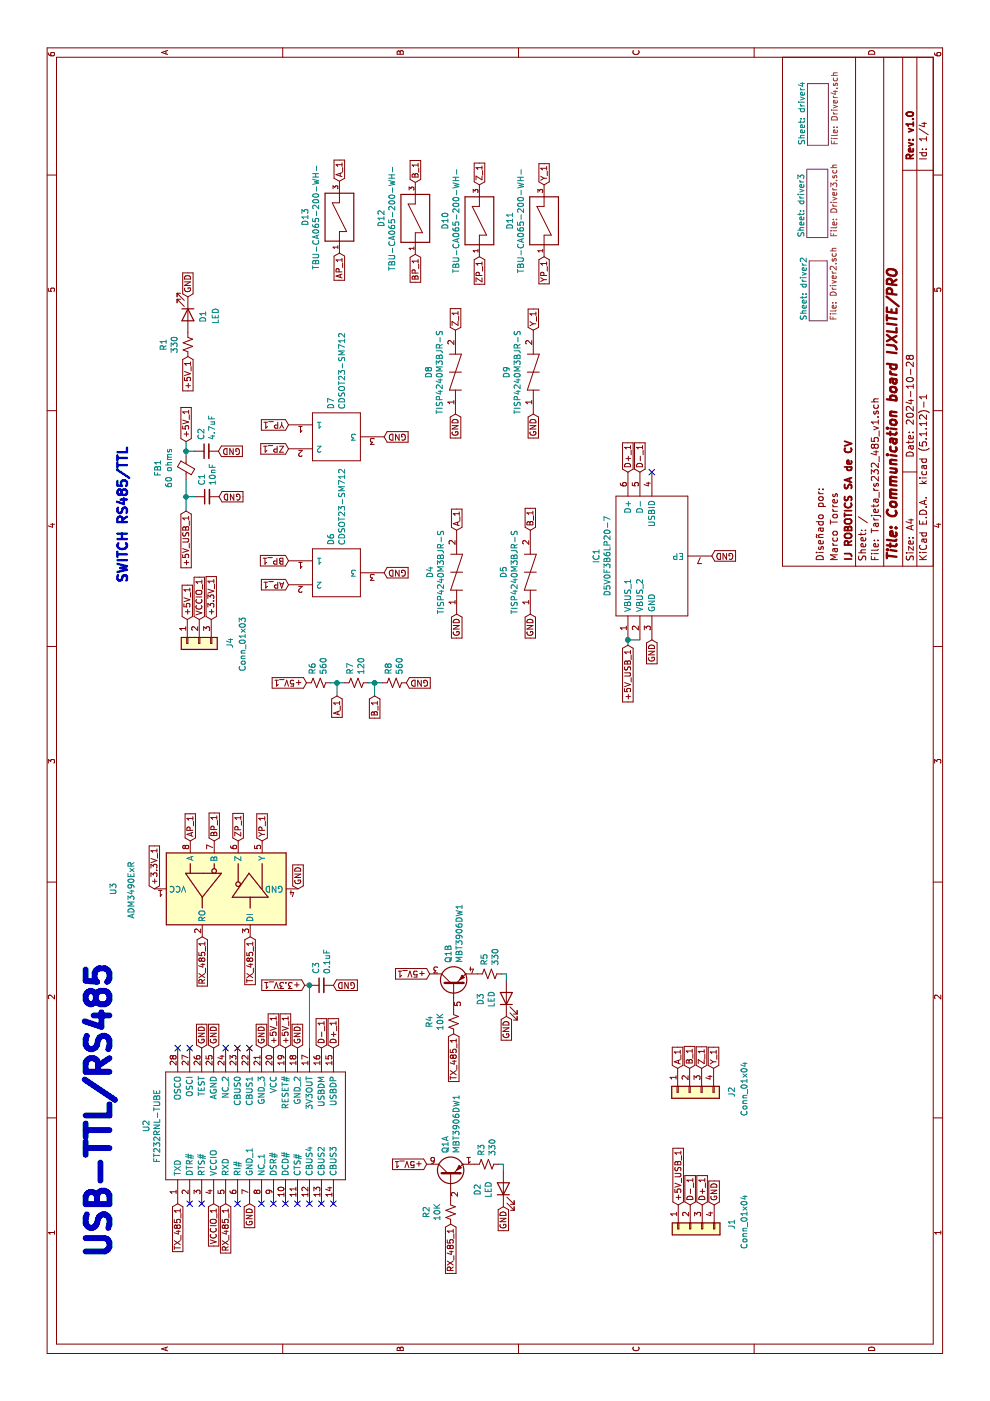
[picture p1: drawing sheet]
EESchema Schematic File Version 4
EELAYER 30 0
EELAYER END
$Descr A4 11693 8268
encoding utf-8
Sheet 1 4
Title "Communication board IJXLITE/PRO"
Date "2024-10-28"
Rev "v1.0"
Comp "IJ ROBOTICS SA de CV"
Comment1 "Marco Torres"
Comment2 "Diseñado por:"
Comment3 ""
Comment4 ""
$EndDescr
$Comp
L Transistor_BJT:MBT3906DW1 Q1
U 1 1
P 1875 3765
F 0 "Q1" H 2065 3811 50  0000 L CNN
F 1 "MBT3906DW1" H 2065 3720 50  0000 L CNN
F 2 "Package_TO_SOT_SMD:SOT-363_SC-70-6" H 2075 3865 50  0001 C CNN
F 3 "http://www.onsemi.com/pub_link/Collateral/MBT3906DW1T1-D.PDF" H 1875 3765 50  0001 C CNN
	1    1875 3765
	1    0    0    -1  
$EndComp
$Comp
L Device:R_Small_US R2
U 1 1
P 1575 3765
F 0 "R2" V 1370 3765 50  0000 C CNN
F 1 "10K" V 1461 3765 50  0000 C CNN
F 2 "Resistor_SMD:R_0603_1608Metric" H 1575 3765 50  0001 C CNN
F 3 "~" H 1575 3765 50  0001 C CNN
	1    1575 3765
	0    1    1    0   
$EndComp
Text GLabel 1975 3565 1    50   Input ~ 0
+5V_1
$Comp
L Device:R_Small_US R3
U 1 1
P 1975 4065
F 0 "R3" H 2043 4111 50  0000 L CNN
F 1 "330" H 2043 4020 50  0000 L CNN
F 2 "Resistor_SMD:R_0603_1608Metric" H 1975 4065 50  0001 C CNN
F 3 "~" H 1975 4065 50  0001 C CNN
	1    1975 4065
	1    0    0    -1  
$EndComp
$Comp
L Device:LED D2
U 1 1
P 1770 4205
F 0 "D2" H 1763 4422 50  0000 C CNN
F 1 "LED" H 1763 4331 50  0000 C CNN
F 2 "LED_SMD:LED_1206_3216Metric" H 1770 4205 50  0001 C CNN
F 3 "~" H 1770 4205 50  0001 C CNN
F 4 "150120YS75000" H 1770 4205 50  0001 C CNN "Part No."
	1    1770 4205
	1    0    0    -1  
$EndComp
Wire Wire Line
	1920 4205 1975 4205
Wire Wire Line
	1975 4205 1975 4165
Text GLabel 1620 4205 0    50   Input ~ 0
GND
Text GLabel 3565 3590 1    50   Input ~ 0
+5V_1
$Comp
L Device:R_Small_US R5
U 1 1
P 3565 4090
F 0 "R5" H 3633 4136 50  0000 L CNN
F 1 "330" H 3633 4045 50  0000 L CNN
F 2 "Resistor_SMD:R_0603_1608Metric" H 3565 4090 50  0001 C CNN
F 3 "~" H 3565 4090 50  0001 C CNN
	1    3565 4090
	1    0    0    -1  
$EndComp
$Comp
L Device:LED D3
U 1 1
P 3360 4230
F 0 "D3" H 3353 4447 50  0000 C CNN
F 1 "LED" H 3353 4356 50  0000 C CNN
F 2 "LED_SMD:LED_1206_3216Metric" H 3360 4230 50  0001 C CNN
F 3 "~" H 3360 4230 50  0001 C CNN
F 4 "150120YS75000" H 3360 4230 50  0001 C CNN "Part No."
	1    3360 4230
	1    0    0    -1  
$EndComp
Wire Wire Line
	3510 4230 3565 4230
Wire Wire Line
	3565 4230 3565 4190
Text GLabel 3210 4230 0    50   Input ~ 0
GND
$Comp
L Device:R_Small_US R1
U 1 1
P 8820 1570
F 0 "R1" V 8615 1570 50  0000 C CNN
F 1 "330" V 8706 1570 50  0000 C CNN
F 2 "Resistor_SMD:R_0603_1608Metric" H 8820 1570 50  0001 C CNN
F 3 "~" H 8820 1570 50  0001 C CNN
	1    8820 1570
	0    1    1    0   
$EndComp
$Comp
L Device:LED D1
U 1 1
P 9070 1570
F 0 "D1" H 9085 1700 50  0000 C CNN
F 1 "LED" H 9080 1805 50  0000 C CNN
F 2 "LED_SMD:LED_1206_3216Metric" H 9070 1570 50  0001 C CNN
F 3 "~" H 9070 1570 50  0001 C CNN
F 4 "150120GS75000" H 9070 1570 50  0001 C CNN "Part No."
	1    9070 1570
	-1   0    0    1   
$EndComp
Text GLabel 9220 1570 2    50   Input ~ 0
GND
$Comp
L Connector_Generic:Conn_01x04 J2
U 1 1
P 2575 5760
F 0 "J2" H 2525 5410 50  0000 L CNN
F 1 "Conn_01x04" H 2315 5305 50  0000 L CNN
F 2 "Tarjeta_rs232_485_v1:26444864" H 2575 5760 50  0001 C CNN
F 3 "~" H 2575 5760 50  0001 C CNN
F 4 "2-644486-4" H 2575 5760 50  0001 C CNN "Part No."
	1    2575 5760
	-1   0    0    -1  
$EndComp
$Comp
L Connector_Generic:Conn_01x04 J1
U 1 1
P 1435 5765
F 0 "J1" H 1395 5420 50  0000 C CNN
F 1 "Conn_01x04" H 1375 5315 50  0000 C CNN
F 2 "Tarjeta_rs232_485_v1:530470410" H 1435 5765 50  0001 C CNN
F 3 "~" H 1435 5765 50  0001 C CNN
F 4 "53047-0410" H 1435 5765 50  0001 C CNN "Part No."
	1    1435 5765
	-1   0    0    -1  
$EndComp
Text GLabel 8720 1570 0    50   Input ~ 0
+5V_1
Text GLabel 1635 5665 2    50   Input ~ 0
+5V_USB_1
Text GLabel 1635 5965 2    50   Input ~ 0
GND
$Comp
L Device:Ferrite_Bead_Small FB1
U 1 1
P 7790 1555
F 0 "FB1" V 7553 1555 50  0000 C CNN
F 1 "60 ohms" V 7644 1555 50  0000 C CNN
F 2 "Resistor_SMD:R_0603_1608Metric" V 7720 1555 50  0001 C CNN
F 3 "~" H 7790 1555 50  0001 C CNN
F 4 "BLM18BB600SH1D" V 7790 1555 50  0001 C CNN "Part No."
	1    7790 1555
	0    1    1    0   
$EndComp
Text GLabel 7430 1555 0    50   Input ~ 0
+5V_USB_1
Text GLabel 8010 1555 2    50   Input ~ 0
+5V_1
Wire Wire Line
	7890 1555 7930 1555
$Comp
L Device:C_Small C2
U 1 1
P 7930 1725
F 0 "C2" H 8022 1771 50  0000 L CNN
F 1 "4.7uF" H 8022 1680 50  0000 L CNN
F 2 "Capacitor_SMD:C_0603_1608Metric" H 7930 1725 50  0001 C CNN
F 3 "~" H 7930 1725 50  0001 C CNN
F 4 "CC0603KRX5R8BB475" H 7930 1725 50  0001 C CNN "Part No."
	1    7930 1725
	1    0    0    -1  
$EndComp
Wire Wire Line
	7930 1625 7930 1555
Connection ~ 7930 1555
Wire Wire Line
	7930 1555 8010 1555
Text GLabel 7930 1825 3    50   Input ~ 0
GND
$Comp
L Device:C_Small C1
U 1 1
P 7550 1730
F 0 "C1" H 7642 1776 50  0000 L CNN
F 1 "10nF" H 7642 1685 50  0000 L CNN
F 2 "Capacitor_SMD:C_0603_1608Metric" H 7550 1730 50  0001 C CNN
F 3 "~" H 7550 1730 50  0001 C CNN
F 4 "C0603C103J5RACTU" H 7550 1730 50  0001 C CNN "Part No."
	1    7550 1730
	1    0    0    -1  
$EndComp
Wire Wire Line
	7550 1630 7550 1555
Wire Wire Line
	7430 1555 7550 1555
Connection ~ 7550 1555
Wire Wire Line
	7550 1555 7690 1555
Text GLabel 7550 1830 3    50   Input ~ 0
GND
$Comp
L comp_tarjeta:FT232RNL-TUBE U2
U 1 1
P 1645 1485
F 0 "U2" H 2295 1750 50  0000 C CNN
F 1 "FT232RNL-TUBE" H 2295 1659 50  0000 C CNN
F 2 "Tarjeta_rs232_485_v1:FT232RNL-TUBE" H 2795 1585 50  0001 L CNN
F 3 "https://ftdichip.com/wp-content/uploads/2023/03/DS_FT232RN.pdf" H 2795 1485 50  0001 L CNN
F 4 "FT232RNL-TUBE" H 2795 885 50  0001 L CNN "Part No."
	1    1645 1485
	1    0    0    -1  
$EndComp
Text GLabel 2945 2285 2    50   Input ~ 0
+5V_1
Text GLabel 1645 2085 0    50   Input ~ 0
GND
Text GLabel 2945 2485 2    50   Input ~ 0
GND
Text GLabel 2945 2185 2    50   Input ~ 0
GND
Text GLabel 2945 2785 2    50   Input ~ 0
D+_1
Text GLabel 2945 2685 2    50   Input ~ 0
D-_1
Text GLabel 2945 1785 2    50   Input ~ 0
GND
Text GLabel 2945 1685 2    50   Input ~ 0
GND
Text GLabel 2945 2385 2    50   Input ~ 0
+5V_1
NoConn ~ 2945 1485
NoConn ~ 2945 1585
NoConn ~ 2945 1885
NoConn ~ 2945 1985
NoConn ~ 2945 2085
NoConn ~ 1645 2785
NoConn ~ 1645 2685
NoConn ~ 1645 2585
NoConn ~ 1645 1585
NoConn ~ 1645 1685
NoConn ~ 1645 1985
NoConn ~ 1645 2185
NoConn ~ 1645 2285
NoConn ~ 1645 2385
NoConn ~ 1645 2485
$Comp
L Interface_UART:ADM3490ExR U3
U 1 1
P 4275 1890
F 0 "U3" H 4275 2835 50  0000 C CNN
F 1 "ADM3490ExR" H 4265 2685 50  0000 C CNN
F 2 "Tarjeta_rs232_485_v1:ADM3490" H 4275 990 50  0001 C CNN
F 3 "https://www.analog.com/media/en/technical-documentation/data-sheets/ADM3483E_3486E_3488E_3490E_3491E.pdf" H 3775 1990 50  0001 C CNN
F 4 "ADM3490ARZ" H 4275 1890 50  0001 C CNN "Part No."
	1    4275 1890
	1    0    0    -1  
$EndComp
$Comp
L comp_tarjeta:CDSOT23-SM712 D6
U 1 1
P 7015 2410
F 0 "D6" V 7369 2538 50  0000 L CNN
F 1 "CDSOT23-SM712" V 7460 2538 50  0000 L CNN
F 2 "Tarjeta_rs232_485_v1:CDSOT23-SM712" H 7665 2510 50  0001 L CNN
F 3 "" H 7665 2410 50  0001 L CNN
F 4 "CDSOT23-SM712" H 7665 1810 50  0001 L CNN "Part No."
	1    7015 2410
	0    1    1    0   
$EndComp
$Comp
L comp_tarjeta:CDSOT23-SM712 D7
U 1 1
P 8150 2410
F 0 "D7" V 8504 2538 50  0000 L CNN
F 1 "CDSOT23-SM712" V 8595 2538 50  0000 L CNN
F 2 "Tarjeta_rs232_485_v1:CDSOT23-SM712" H 8800 2510 50  0001 L CNN
F 3 "" H 8800 2410 50  0001 L CNN
F 4 "CDSOT23-SM712" H 8800 1810 50  0001 L CNN "Part No."
	1    8150 2410
	0    1    1    0   
$EndComp
Text GLabel 4675 1590 2    50   Input ~ 0
AP_1
Text GLabel 4675 1790 2    50   Input ~ 0
BP_1
Text GLabel 4675 1990 2    50   Input ~ 0
ZP_1
Text GLabel 4675 2190 2    50   Input ~ 0
YP_1
Text GLabel 6815 2410 1    50   Input ~ 0
AP_1
Text GLabel 7015 2410 1    50   Input ~ 0
BP_1
Text GLabel 7950 2410 1    50   Input ~ 0
ZP_1
Text GLabel 8150 2410 1    50   Input ~ 0
YP_1
Text GLabel 6915 3210 3    50   Input ~ 0
GND
Text GLabel 8050 3210 3    50   Input ~ 0
GND
$Comp
L Device:C_Small C3
U 1 1
P 3470 2685
F 0 "C3" H 3562 2731 50  0000 L CNN
F 1 "0.1uF" H 3562 2640 50  0000 L CNN
F 2 "Capacitor_SMD:C_0603_1608Metric" H 3470 2685 50  0001 C CNN
F 3 "~" H 3470 2685 50  0001 C CNN
F 4 "C0603C104M4RACAUTO" H 3470 2685 50  0001 C CNN "Part No."
	1    3470 2685
	1    0    0    -1  
$EndComp
Text GLabel 3470 2785 3    50   Input ~ 0
GND
Wire Wire Line
	2945 2585 3470 2585
Text GLabel 3470 2545 1    50   Input ~ 0
+3.3V_1
Wire Wire Line
	3470 2545 3470 2585
Connection ~ 3470 2585
Text GLabel 3875 2090 0    50   Input ~ 0
TX_485_1
Text GLabel 3875 1690 0    50   Input ~ 0
RX_485_1
$Comp
L Device:R_Small_US R6
U 1 1
P 5995 2660
F 0 "R6" H 5927 2614 50  0000 R CNN
F 1 "560" H 5927 2705 50  0000 R CNN
F 2 "Resistor_SMD:R_0603_1608Metric" H 5995 2660 50  0001 C CNN
F 3 "~" H 5995 2660 50  0001 C CNN
	1    5995 2660
	-1   0    0    1   
$EndComp
$Comp
L Device:R_Small_US R7
U 1 1
P 5995 2975
F 0 "R7" H 5927 2929 50  0000 R CNN
F 1 "120" H 5927 3020 50  0000 R CNN
F 2 "Resistor_SMD:R_0603_1608Metric" H 5995 2975 50  0001 C CNN
F 3 "~" H 5995 2975 50  0001 C CNN
	1    5995 2975
	-1   0    0    1   
$EndComp
$Comp
L Device:R_Small_US R8
U 1 1
P 5995 3295
F 0 "R8" H 5927 3249 50  0000 R CNN
F 1 "560" H 5927 3340 50  0000 R CNN
F 2 "Resistor_SMD:R_0603_1608Metric" H 5995 3295 50  0001 C CNN
F 3 "~" H 5995 3295 50  0001 C CNN
	1    5995 3295
	-1   0    0    1   
$EndComp
Text GLabel 5995 2560 1    50   Input ~ 0
+5V_1
Wire Wire Line
	5995 2760 5995 2815
Wire Wire Line
	5995 3075 5995 3130
Text GLabel 5995 3395 3    50   Input ~ 0
GND
Text GLabel 5885 2815 0    50   Input ~ 0
A_1
Text GLabel 5885 3130 0    50   Input ~ 0
B_1
Wire Wire Line
	5885 3130 5995 3130
Connection ~ 5995 3130
Wire Wire Line
	5995 3130 5995 3195
Wire Wire Line
	5885 2815 5995 2815
Connection ~ 5995 2815
Wire Wire Line
	5995 2815 5995 2875
Text GLabel 4275 2490 2    50   Input ~ 0
GND
Text GLabel 4275 1290 2    50   Input ~ 0
+3.3V_1
Text GLabel 1645 1785 0    50   Input ~ 0
VCCIO_1
$Comp
L Transistor_BJT:MBT3906DW1 Q1
U 2 1
P 3465 3790
F 0 "Q1" H 3655 3836 50  0000 L CNN
F 1 "MBT3906DW1" H 3655 3745 50  0000 L CNN
F 2 "Package_TO_SOT_SMD:SOT-363_SC-70-6" H 3665 3890 50  0001 C CNN
F 3 "http://www.onsemi.com/pub_link/Collateral/MBT3906DW1T1-D.PDF" H 3465 3790 50  0001 C CNN
	2    3465 3790
	1    0    0    -1  
$EndComp
Text GLabel 10155 4545 2    50   Input ~ 0
Y_1
Text GLabel 10155 4005 2    50   Input ~ 0
Z_1
Text GLabel 10175 3470 2    50   Input ~ 0
B_1
$Comp
L comp_tarjeta:TBU-CA065-200-WH-SamacSys_Parts-IJX-Traccion-rescue-Traccion-rescue D12
U 1 1
P 9875 3470
F 0 "D12" H 9875 3757 50  0000 C CNN
F 1 "TBU-CA065-200-WH-" H 9875 3666 50  0000 C CNN
F 2 "Tarjeta_rs232_485_v1:TBU-CA065-200-WH" H 9525 3720 50  0001 L BNN
F 3 "SMD-4 Bourns" H 9525 3820 50  0001 L BNN
F 4 "TBU-CA065-200-WH" H 9675 3220 50  0001 L BNN "Part No."
	1    9875 3470
	1    0    0    -1  
$EndComp
Text GLabel 10185 2835 2    50   Input ~ 0
A_1
Text GLabel 9555 4545 0    50   Input ~ 0
YP_1
Text GLabel 9555 4005 0    50   Input ~ 0
ZP_1
Text GLabel 9575 3470 0    50   Input ~ 0
BP_1
Text GLabel 9585 2835 0    50   Input ~ 0
AP_1
$Comp
L comp_tarjeta:TBU-CA065-200-WH-SamacSys_Parts-IJX-Traccion-rescue-Traccion-rescue D11
U 1 1
P 9855 4545
F 0 "D11" H 9855 4832 50  0000 C CNN
F 1 "TBU-CA065-200-WH-" H 9855 4741 50  0000 C CNN
F 2 "Tarjeta_rs232_485_v1:TBU-CA065-200-WH" H 9505 4795 50  0001 L BNN
F 3 "SMD-4 Bourns" H 9505 4895 50  0001 L BNN
F 4 "TBU-CA065-200-WH" H 9655 4295 50  0001 L BNN "Part No."
	1    9855 4545
	1    0    0    -1  
$EndComp
$Comp
L comp_tarjeta:TBU-CA065-200-WH-SamacSys_Parts-IJX-Traccion-rescue-Traccion-rescue D10
U 1 1
P 9855 4005
F 0 "D10" H 9855 4292 50  0000 C CNN
F 1 "TBU-CA065-200-WH-" H 9855 4201 50  0000 C CNN
F 2 "Tarjeta_rs232_485_v1:TBU-CA065-200-WH" H 9505 4255 50  0001 L BNN
F 3 "SMD-4 Bourns" H 9505 4355 50  0001 L BNN
F 4 "TBU-CA065-200-WH" H 9655 3755 50  0001 L BNN "Part No."
	1    9855 4005
	1    0    0    -1  
$EndComp
$Comp
L comp_tarjeta:TBU-CA065-200-WH-SamacSys_Parts-IJX-Traccion-rescue-Traccion-rescue D13
U 1 1
P 9885 2835
F 0 "D13" H 9885 3122 50  0000 C CNN
F 1 "TBU-CA065-200-WH-" H 9885 3031 50  0000 C CNN
F 2 "Tarjeta_rs232_485_v1:TBU-CA065-200-WH" H 9535 3085 50  0001 L BNN
F 3 "SMD-4 Bourns" H 9535 3185 50  0001 L BNN
F 4 "TBU-CA065-200-WH" H 9685 2585 50  0001 L BNN "Part No."
	1    9885 2835
	1    0    0    -1  
$EndComp
Text GLabel 7270 3815 2    50   Input ~ 0
A_1
Text GLabel 7270 4430 2    50   Input ~ 0
B_1
Text GLabel 8940 3805 2    50   Input ~ 0
Z_1
Text GLabel 8940 4455 2    50   Input ~ 0
Y_1
Text GLabel 8240 4455 0    50   Input ~ 0
GND
Text GLabel 8240 3805 0    50   Input ~ 0
GND
Text GLabel 6570 4430 0    50   Input ~ 0
GND
Text GLabel 6570 3815 0    50   Input ~ 0
GND
$Comp
L comp_tarjeta:TISP4240M3BJR-S D5
U 1 1
P 6570 4430
F 0 "D5" H 6920 4655 50  0000 C CNN
F 1 "TISP4240M3BJR-S" H 6920 4564 50  0000 C CNN
F 2 "Tarjeta_rs232_485_v1:TISP4240M3BJRS" H 7120 4480 50  0001 L CNN
F 3 "http://html.alldatasheet.com/html-pdf/160733/BOURNS/TISP4240M3BJR-S/2984/13/TISP4240M3BJR-S.html" H 7120 4380 50  0001 L CNN
F 4 "TISP4240M3BJR-S" H 7120 3780 50  0001 L CNN "Part No."
	1    6570 4430
	1    0    0    -1  
$EndComp
$Comp
L comp_tarjeta:TISP4240M3BJR-S D8
U 1 1
P 8240 3805
F 0 "D8" H 8590 4030 50  0000 C CNN
F 1 "TISP4240M3BJR-S" H 8590 3939 50  0000 C CNN
F 2 "Tarjeta_rs232_485_v1:TISP4240M3BJRS" H 8790 3855 50  0001 L CNN
F 3 "http://html.alldatasheet.com/html-pdf/160733/BOURNS/TISP4240M3BJR-S/2984/13/TISP4240M3BJR-S.html" H 8790 3755 50  0001 L CNN
F 4 "TISP4240M3BJR-S" H 8790 3155 50  0001 L CNN "Part No."
	1    8240 3805
	1    0    0    -1  
$EndComp
$Comp
L comp_tarjeta:TISP4240M3BJR-S D4
U 1 1
P 6570 3815
F 0 "D4" H 6920 4040 50  0000 C CNN
F 1 "TISP4240M3BJR-S" H 6920 3949 50  0000 C CNN
F 2 "Tarjeta_rs232_485_v1:TISP4240M3BJRS" H 7120 3865 50  0001 L CNN
F 3 "http://html.alldatasheet.com/html-pdf/160733/BOURNS/TISP4240M3BJR-S/2984/13/TISP4240M3BJR-S.html" H 7120 3765 50  0001 L CNN
F 4 "TISP4240M3BJR-S" H 7120 3165 50  0001 L CNN "Part No."
	1    6570 3815
	1    0    0    -1  
$EndComp
$Comp
L comp_tarjeta:TISP4240M3BJR-S D9
U 1 1
P 8240 4455
F 0 "D9" H 8590 4680 50  0000 C CNN
F 1 "TISP4240M3BJR-S" H 8590 4589 50  0000 C CNN
F 2 "Tarjeta_rs232_485_v1:TISP4240M3BJRS" H 8790 4505 50  0001 L CNN
F 3 "http://html.alldatasheet.com/html-pdf/160733/BOURNS/TISP4240M3BJR-S/2984/13/TISP4240M3BJR-S.html" H 8790 4405 50  0001 L CNN
F 4 "TISP4240M3BJR-S" H 8790 3805 50  0001 L CNN "Part No."
	1    8240 4455
	1    0    0    -1  
$EndComp
Text Notes 1175 950  0    197  ~ 39
USB-TTL/RS485
$Comp
L Device:R_Small_US R4
U 1 1
P 3165 3790
F 0 "R4" V 2960 3790 50  0000 C CNN
F 1 "10K" V 3051 3790 50  0000 C CNN
F 2 "Resistor_SMD:R_0603_1608Metric" H 3165 3790 50  0001 C CNN
F 3 "~" H 3165 3790 50  0001 C CNN
	1    3165 3790
	0    1    1    0   
$EndComp
Text GLabel 1635 5765 2    50   Input ~ 0
D-_1
Text GLabel 1635 5865 2    50   Input ~ 0
D+_1
$Comp
L Connector_Generic:Conn_01x03 J4
U 1 1
P 6325 1665
F 0 "J4" H 6275 1410 50  0000 L CNN
F 1 "Conn_01x03" H 6100 1305 50  0000 L CNN
F 2 "Tarjeta_rs232_485_v1:JUMPER 3POS" H 6325 1665 50  0001 C CNN
F 3 "~" H 6325 1665 50  0001 C CNN
F 4 "62000311121" H 6325 1665 50  0001 C CNN "Part No."
	1    6325 1665
	-1   0    0    -1  
$EndComp
Text GLabel 6525 1765 2    50   Input ~ 0
+3.3V_1
Text GLabel 6525 1565 2    50   Input ~ 0
+5V_1
Text GLabel 6525 1665 2    50   Input ~ 0
VCCIO_1
$Comp
L comp_tarjeta:D5V0F3B6LP20-7 IC1
U 1 1
P 6355 5245
F 0 "IC1" H 7055 5510 50  0000 C CNN
F 1 "D5V0F3B6LP20-7" H 7055 5419 50  0000 C CNN
F 2 "Tarjeta_rs232_485_v1:D5V0F3B6LP20-7" H 7605 5345 50  0001 L CNN
F 3 "https://www.diodes.com//assets/Datasheets/D5V0F3B6LP20.pdf" H 7605 5245 50  0001 L CNN
F 4 "D5V0F3B6LP20-7" H 7605 4645 50  0001 L CNN "Part No."
	1    6355 5245
	1    0    0    -1  
$EndComp
Text GLabel 6355 5445 0    50   Input ~ 0
GND
Text GLabel 7055 5945 3    50   Input ~ 0
GND
Text GLabel 6310 5245 0    50   Input ~ 0
+5V_USB_1
Text GLabel 7755 5245 2    50   Input ~ 0
D+_1
Text GLabel 7755 5345 2    50   Input ~ 0
D-_1
NoConn ~ 7755 5445
Wire Wire Line
	6355 5345 6355 5245
Wire Wire Line
	6310 5245 6355 5245
Connection ~ 6355 5245
Text Notes 6825 1080 0    79   ~ 16
SWITCH RS485/TTL
$Sheet
S 9020 6760 500  150 
U 672172CD
F0 "driver2" 50
F1 "Driver2.sch" 50
$EndSheet
$Sheet
S 9715 6740 570  175 
U 67232C3F
F0 "driver3" 50
F1 "Driver3.sch" 50
$EndSheet
$Sheet
S 10485 6745 515  175 
U 67270CF7
F0 "driver4" 50
F1 "Driver4.sch" 50
$EndSheet
Text GLabel 1645 1885 0    50   Input ~ 0
RX_485_1
Text GLabel 1645 1485 0    50   Input ~ 0
TX_485_1
Text GLabel 1475 3765 0    50   Input ~ 0
RX_485_1
Text GLabel 3065 3790 0    50   Input ~ 0
TX_485_1
Text GLabel 2775 5660 2    50   Input ~ 0
A_1
Text GLabel 2775 5760 2    50   Input ~ 0
B_1
Text GLabel 2775 5860 2    50   Input ~ 0
Z_1
Text GLabel 2775 5960 2    50   Input ~ 0
Y_1
$EndSCHEMATC
